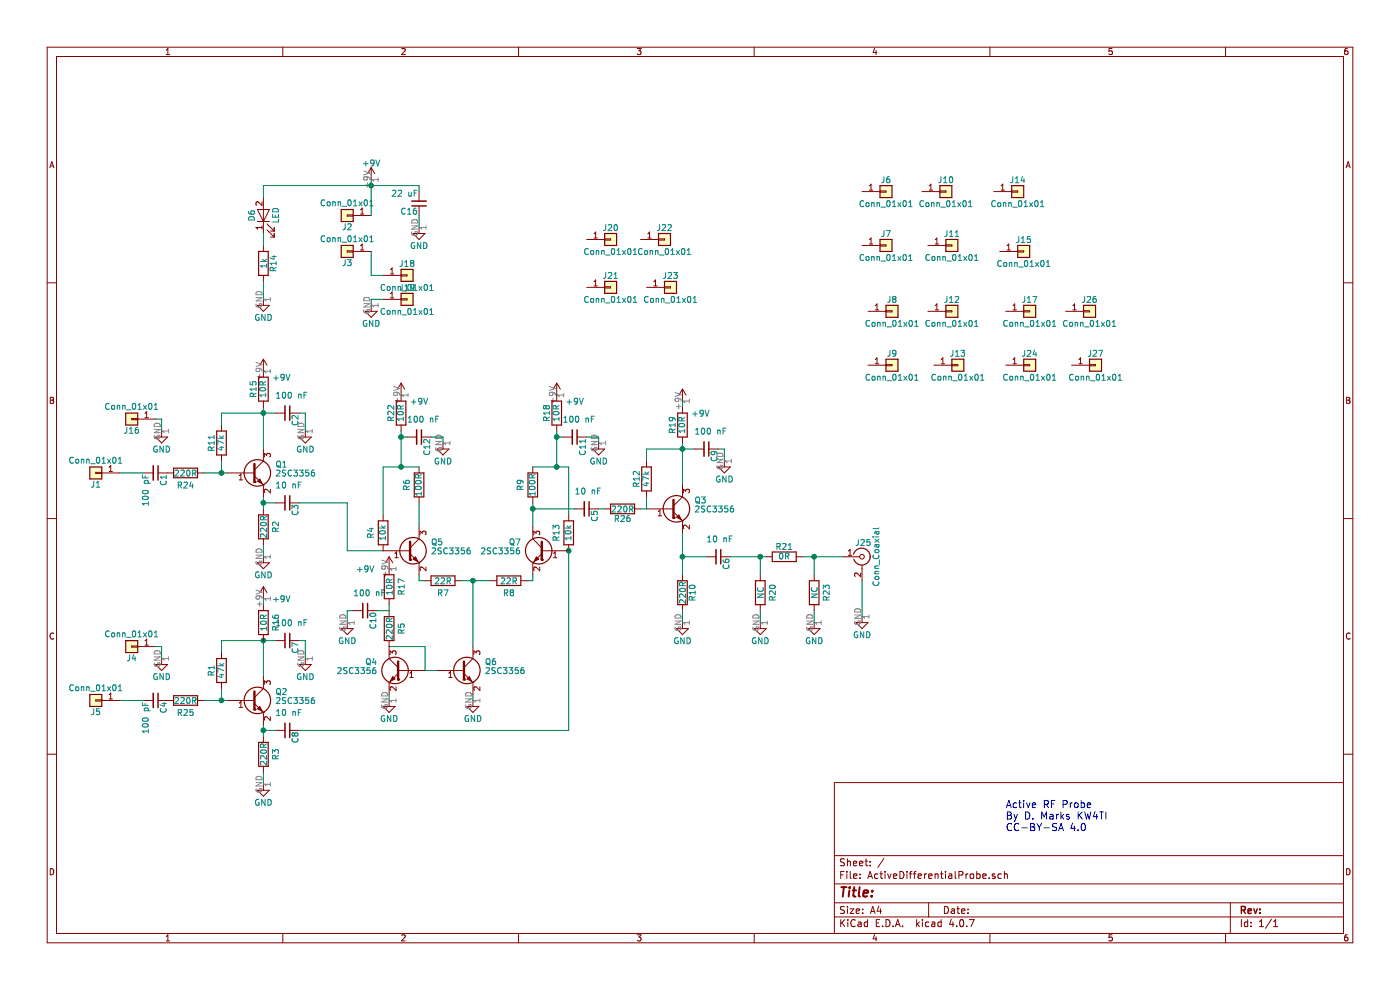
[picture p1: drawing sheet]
EESchema Schematic File Version 2
LIBS:power
LIBS:device
LIBS:switches
LIBS:relays
LIBS:motors
LIBS:transistors
LIBS:conn
LIBS:linear
LIBS:regul
LIBS:74xx
LIBS:cmos4000
LIBS:adc-dac
LIBS:memory
LIBS:xilinx
LIBS:microcontrollers
LIBS:dsp
LIBS:microchip
LIBS:analog_switches
LIBS:motorola
LIBS:texas
LIBS:intel
LIBS:audio
LIBS:interface
LIBS:digital-audio
LIBS:philips
LIBS:display
LIBS:cypress
LIBS:siliconi
LIBS:opto
LIBS:atmel
LIBS:contrib
LIBS:valves
LIBS:ActiveDifferentialProbe-cache
EELAYER 25 0
EELAYER END
$Descr A4 11693 8268
encoding utf-8
Sheet 1 1
Title ""
Date ""
Rev ""
Comp ""
Comment1 ""
Comment2 ""
Comment3 ""
Comment4 ""
$EndDescr
$Comp
L C_Small C1
U 1 1
P 1300 3950
F 0 "C1" H 1310 4020 50  0000 L CNN
F 1 "100 pF" H 1310 3870 50  0000 L CNN
F 2 "Capacitors_SMD:C_0805_HandSoldering" H 1300 3950 50  0001 C CNN
F 3 "" H 1300 3950 50  0001 C CNN
F 4 "C1790" H 1300 3950 60  0001 C CNN "LCSC"
	1    1300 3950
	0    1    1    0   
$EndComp
$Comp
L GND #PWR01
U 1 1
P 2200 4650
F 0 "#PWR01" H 2200 4400 50  0001 C CNN
F 1 "GND" H 2200 4500 50  0000 C CNN
F 2 "" H 2200 4650 50  0001 C CNN
F 3 "" H 2200 4650 50  0001 C CNN
	1    2200 4650
	1    0    0    -1  
$EndComp
$Comp
L Conn_01x01 J1
U 1 1
P 800 3950
F 0 "J1" H 800 4050 50  0000 C CNN
F 1 "Conn_01x01" H 800 3850 50  0000 C CNN
F 2 "ActiveDifferentialProbe:PadHole" H 800 3950 50  0001 C CNN
F 3 "" H 800 3950 50  0001 C CNN
	1    800  3950
	-1   0    0    1   
$EndComp
$Comp
L R R2
U 1 1
P 2200 4400
F 0 "R2" V 2300 4400 50  0000 C CNN
F 1 "220R" V 2200 4400 50  0000 C CNN
F 2 "Resistors_SMD:R_0805_HandSoldering" V 2130 4400 50  0001 C CNN
F 3 "" H 2200 4400 50  0001 C CNN
F 4 "C17557" V 2200 4400 60  0001 C CNN "LCSC"
	1    2200 4400
	1    0    0    -1  
$EndComp
$Comp
L C_Small C3
U 1 1
P 2400 4200
F 0 "C3" H 2410 4270 50  0000 L CNN
F 1 "10 nF" V 2250 4100 50  0000 L CNN
F 2 "Capacitors_SMD:C_0805_HandSoldering" H 2400 4200 50  0001 C CNN
F 3 "" H 2400 4200 50  0001 C CNN
F 4 "C1710" H 2400 4200 60  0001 C CNN "LCSC"
	1    2400 4200
	0    1    1    0   
$EndComp
$Comp
L C_Small C5
U 1 1
P 4900 4250
F 0 "C5" H 4910 4320 50  0000 L CNN
F 1 "10 nF" V 4750 4150 50  0000 L CNN
F 2 "Capacitors_SMD:C_0805_HandSoldering" H 4900 4250 50  0001 C CNN
F 3 "" H 4900 4250 50  0001 C CNN
F 4 "C1710" H 4900 4250 60  0001 C CNN "LCSC"
	1    4900 4250
	0    1    1    0   
$EndComp
$Comp
L C_Small C6
U 1 1
P 6000 4650
F 0 "C6" H 6010 4720 50  0000 L CNN
F 1 "10 nF" V 5850 4550 50  0000 L CNN
F 2 "Capacitors_SMD:C_0805_HandSoldering" H 6000 4650 50  0001 C CNN
F 3 "" H 6000 4650 50  0001 C CNN
F 4 "C1710" H 6000 4650 60  0001 C CNN "LCSC"
	1    6000 4650
	0    1    1    0   
$EndComp
$Comp
L R R10
U 1 1
P 5700 4950
F 0 "R10" V 5780 4950 50  0000 C CNN
F 1 "220R" V 5700 4950 50  0000 C CNN
F 2 "Resistors_SMD:R_0805_HandSoldering" V 5630 4950 50  0001 C CNN
F 3 "" H 5700 4950 50  0001 C CNN
F 4 "C17557" V 5700 4950 60  0001 C CNN "LCSC"
	1    5700 4950
	1    0    0    -1  
$EndComp
$Comp
L GND #PWR02
U 1 1
P 3100 2550
F 0 "#PWR02" H 3100 2300 50  0001 C CNN
F 1 "GND" H 3100 2400 50  0000 C CNN
F 2 "" H 3100 2550 50  0001 C CNN
F 3 "" H 3100 2550 50  0001 C CNN
	1    3100 2550
	1    0    0    -1  
$EndComp
$Comp
L Conn_01x01 J16
U 1 1
P 1100 3500
F 0 "J16" H 1100 3600 50  0000 C CNN
F 1 "Conn_01x01" H 1100 3400 50  0000 C CNN
F 2 "ActiveDifferentialProbe:PadHole" H 1100 3500 50  0001 C CNN
F 3 "" H 1100 3500 50  0001 C CNN
	1    1100 3500
	-1   0    0    1   
$EndComp
$Comp
L GND #PWR03
U 1 1
P 1350 3600
F 0 "#PWR03" H 1350 3350 50  0001 C CNN
F 1 "GND" H 1350 3450 50  0000 C CNN
F 2 "" H 1350 3600 50  0001 C CNN
F 3 "" H 1350 3600 50  0001 C CNN
	1    1350 3600
	1    0    0    -1  
$EndComp
$Comp
L Conn_01x01 J18
U 1 1
P 3400 2300
F 0 "J18" H 3400 2400 50  0000 C CNN
F 1 "Conn_01x01" H 3400 2200 50  0000 C CNN
F 2 "ActiveDifferentialProbe:PadHole" H 3400 2300 50  0001 C CNN
F 3 "" H 3400 2300 50  0001 C CNN
	1    3400 2300
	1    0    0    -1  
$EndComp
$Comp
L Conn_01x01 J19
U 1 1
P 3400 2500
F 0 "J19" H 3400 2600 50  0000 C CNN
F 1 "Conn_01x01" H 3400 2400 50  0000 C CNN
F 2 "ActiveDifferentialProbe:PadHole" H 3400 2500 50  0001 C CNN
F 3 "" H 3400 2500 50  0001 C CNN
	1    3400 2500
	1    0    0    -1  
$EndComp
$Comp
L +9V #PWR04
U 1 1
P 3100 1500
F 0 "#PWR04" H 3100 1350 50  0001 C CNN
F 1 "+9V" H 3100 1640 50  0000 C CNN
F 2 "" H 3100 1500 50  0001 C CNN
F 3 "" H 3100 1500 50  0001 C CNN
	1    3100 1500
	1    0    0    -1  
$EndComp
$Comp
L LED D6
U 1 1
P 2200 1800
F 0 "D6" H 2200 1900 50  0000 C CNN
F 1 "LED" H 2200 1700 50  0000 C CNN
F 2 "LEDs:LED_0805_HandSoldering" H 2200 1800 50  0001 C CNN
F 3 "" H 2200 1800 50  0001 C CNN
F 4 "C2296" H 2200 1800 60  0001 C CNN "LCSC"
	1    2200 1800
	0    -1   -1   0   
$EndComp
$Comp
L R R14
U 1 1
P 2200 2200
F 0 "R14" V 2280 2200 50  0000 C CNN
F 1 "1k" V 2200 2200 50  0000 C CNN
F 2 "Resistors_SMD:R_0805_HandSoldering" V 2130 2200 50  0001 C CNN
F 3 "" H 2200 2200 50  0001 C CNN
F 4 "C17513" V 2200 2200 60  0001 C CNN "LCSC"
	1    2200 2200
	1    0    0    -1  
$EndComp
$Comp
L GND #PWR05
U 1 1
P 2200 2500
F 0 "#PWR05" H 2200 2250 50  0001 C CNN
F 1 "GND" H 2200 2350 50  0000 C CNN
F 2 "" H 2200 2500 50  0001 C CNN
F 3 "" H 2200 2500 50  0001 C CNN
	1    2200 2500
	1    0    0    -1  
$EndComp
$Comp
L C_Small C16
U 1 1
P 3500 1700
F 0 "C16" H 3510 1770 50  0000 L CNN
F 1 "22 uF" H 3510 1620 50  0000 L CNN
F 2 "Capacitors_SMD:C_0805_HandSoldering" H 3500 1700 50  0001 C CNN
F 3 "" H 3500 1700 50  0001 C CNN
F 4 "C45783" H 3500 1700 60  0001 C CNN "LCSC"
	1    3500 1700
	-1   0    0    1   
$EndComp
$Comp
L Conn_01x01 J20
U 1 1
P 5100 2000
F 0 "J20" H 5100 2100 50  0000 C CNN
F 1 "Conn_01x01" H 5100 1900 50  0000 C CNN
F 2 "ActiveDifferentialProbe:BigSlot" H 5100 2000 50  0001 C CNN
F 3 "" H 5100 2000 50  0001 C CNN
	1    5100 2000
	1    0    0    -1  
$EndComp
$Comp
L Conn_01x01 J21
U 1 1
P 5100 2400
F 0 "J21" H 5100 2500 50  0000 C CNN
F 1 "Conn_01x01" H 5100 2300 50  0000 C CNN
F 2 "ActiveDifferentialProbe:BigSlot" H 5100 2400 50  0001 C CNN
F 3 "" H 5100 2400 50  0001 C CNN
	1    5100 2400
	1    0    0    -1  
$EndComp
$Comp
L Conn_01x01 J23
U 1 1
P 5600 2400
F 0 "J23" H 5600 2500 50  0000 C CNN
F 1 "Conn_01x01" H 5600 2300 50  0000 C CNN
F 2 "ActiveDifferentialProbe:BigSlot" H 5600 2400 50  0001 C CNN
F 3 "" H 5600 2400 50  0001 C CNN
	1    5600 2400
	1    0    0    -1  
$EndComp
$Comp
L Conn_01x01 J22
U 1 1
P 5550 2000
F 0 "J22" H 5550 2100 50  0000 C CNN
F 1 "Conn_01x01" H 5550 1900 50  0000 C CNN
F 2 "ActiveDifferentialProbe:BigSlot" H 5550 2000 50  0001 C CNN
F 3 "" H 5550 2000 50  0001 C CNN
	1    5550 2000
	1    0    0    -1  
$EndComp
$Comp
L C_Small C2
U 1 1
P 2400 3450
F 0 "C2" H 2410 3520 50  0000 L CNN
F 1 "100 nF" V 2250 3350 50  0000 L CNN
F 2 "Capacitors_SMD:C_0805_HandSoldering" H 2400 3450 50  0001 C CNN
F 3 "" H 2400 3450 50  0001 C CNN
F 4 "C49678" H 2400 3450 60  0001 C CNN "LCSC"
	1    2400 3450
	0    1    1    0   
$EndComp
$Comp
L +9V #PWR06
U 1 1
P 2200 3100
F 0 "#PWR06" H 2200 2950 50  0001 C CNN
F 1 "+9V" H 2350 3050 50  0000 C CNN
F 2 "" H 2200 3100 50  0001 C CNN
F 3 "" H 2200 3100 50  0001 C CNN
	1    2200 3100
	1    0    0    -1  
$EndComp
$Comp
L GND #PWR07
U 1 1
P 2550 3600
F 0 "#PWR07" H 2550 3350 50  0001 C CNN
F 1 "GND" H 2550 3450 50  0000 C CNN
F 2 "" H 2550 3600 50  0001 C CNN
F 3 "" H 2550 3600 50  0001 C CNN
	1    2550 3600
	1    0    0    -1  
$EndComp
$Comp
L GND #PWR08
U 1 1
P 5700 5200
F 0 "#PWR08" H 5700 4950 50  0001 C CNN
F 1 "GND" H 5700 5050 50  0000 C CNN
F 2 "" H 5700 5200 50  0001 C CNN
F 3 "" H 5700 5200 50  0001 C CNN
	1    5700 5200
	1    0    0    -1  
$EndComp
$Comp
L +9V #PWR09
U 1 1
P 5700 3350
F 0 "#PWR09" H 5700 3200 50  0001 C CNN
F 1 "+9V" H 5850 3250 50  0000 C CNN
F 2 "" H 5700 3350 50  0001 C CNN
F 3 "" H 5700 3350 50  0001 C CNN
	1    5700 3350
	1    0    0    -1  
$EndComp
$Comp
L Conn_Coaxial J25
U 1 1
P 7200 4650
F 0 "J25" H 7210 4770 50  0000 C CNN
F 1 "Conn_Coaxial" V 7315 4650 50  0000 C CNN
F 2 "ActiveDifferentialProbe:Amphenol_RF_SMA_132289" H 7200 4650 50  0001 C CNN
F 3 "" H 7200 4650 50  0001 C CNN
	1    7200 4650
	1    0    0    -1  
$EndComp
$Comp
L GND #PWR010
U 1 1
P 7200 5150
F 0 "#PWR010" H 7200 4900 50  0001 C CNN
F 1 "GND" H 7200 5000 50  0000 C CNN
F 2 "" H 7200 5150 50  0001 C CNN
F 3 "" H 7200 5150 50  0001 C CNN
	1    7200 5150
	1    0    0    -1  
$EndComp
$Comp
L GND #PWR011
U 1 1
P 3500 1900
F 0 "#PWR011" H 3500 1650 50  0001 C CNN
F 1 "GND" H 3500 1750 50  0000 C CNN
F 2 "" H 3500 1900 50  0001 C CNN
F 3 "" H 3500 1900 50  0001 C CNN
	1    3500 1900
	1    0    0    -1  
$EndComp
Text Notes 8400 6950 0    60   ~ 0
Active RF Probe\nBy D. Marks KW4TI\nCC-BY-SA 4.0
Wire Wire Line
	1700 3950 1900 3950
Wire Wire Line
	2200 3400 2200 3750
Wire Wire Line
	3100 2300 3200 2300
Wire Wire Line
	1350 3500 1350 3600
Wire Wire Line
	1350 3500 1300 3500
Wire Wire Line
	2200 1550 3500 1550
Connection ~ 3100 1550
Wire Wire Line
	3100 2550 3100 2500
Wire Wire Line
	3100 2500 3200 2500
Wire Wire Line
	2200 2500 2200 2350
Wire Wire Line
	2200 2050 2200 1950
Wire Wire Line
	2200 1650 2200 1550
Wire Wire Line
	2200 4150 2200 4250
Wire Wire Line
	2200 4650 2200 4550
Wire Wire Line
	1850 3850 1850 3950
Connection ~ 1850 3950
Wire Wire Line
	2300 4200 2200 4200
Connection ~ 2200 4200
Wire Wire Line
	1850 3550 1850 3450
Connection ~ 2200 3450
Wire Wire Line
	2550 3600 2550 3450
Wire Wire Line
	2550 3450 2500 3450
Wire Wire Line
	5700 4450 5700 4800
Wire Wire Line
	5700 5100 5700 5200
Wire Wire Line
	5700 3700 5700 4050
Connection ~ 5700 3750
Wire Wire Line
	5700 4650 5900 4650
Connection ~ 5700 4650
Wire Wire Line
	7200 5150 7200 4850
Wire Wire Line
	3500 1550 3500 1600
Wire Wire Line
	3500 1800 3500 1900
$Comp
L Conn_01x01 J2
U 1 1
P 2900 1800
F 0 "J2" H 2900 1900 50  0000 C CNN
F 1 "Conn_01x01" H 2900 1700 50  0000 C CNN
F 2 "ActiveDifferentialProbe:PadHole" H 2900 1800 50  0001 C CNN
F 3 "" H 2900 1800 50  0001 C CNN
	1    2900 1800
	-1   0    0    1   
$EndComp
$Comp
L Conn_01x01 J3
U 1 1
P 2900 2100
F 0 "J3" H 2900 2200 50  0000 C CNN
F 1 "Conn_01x01" H 2900 2000 50  0000 C CNN
F 2 "ActiveDifferentialProbe:PadHole" H 2900 2100 50  0001 C CNN
F 3 "" H 2900 2100 50  0001 C CNN
	1    2900 2100
	-1   0    0    1   
$EndComp
Wire Wire Line
	3100 2300 3100 2100
Wire Wire Line
	3100 1500 3100 1800
Wire Wire Line
	1200 3950 1000 3950
Wire Wire Line
	1850 3450 2300 3450
$Comp
L R R11
U 1 1
P 1850 3700
F 0 "R11" V 1930 3700 50  0000 C CNN
F 1 "47k" V 1850 3700 50  0000 C CNN
F 2 "Resistors_SMD:R_0805_HandSoldering" V 1780 3700 50  0001 C CNN
F 3 "" H 1850 3700 50  0001 C CNN
F 4 "C17713" V 1850 3700 60  0001 C CNN "LCSC"
	1    1850 3700
	-1   0    0    1   
$EndComp
$Comp
L R R12
U 1 1
P 5400 4000
F 0 "R12" V 5480 4000 50  0000 C CNN
F 1 "47k" V 5400 4000 50  0000 C CNN
F 2 "Resistors_SMD:R_0805_HandSoldering" V 5330 4000 50  0001 C CNN
F 3 "" H 5400 4000 50  0001 C CNN
F 4 "C17713" V 5400 4000 60  0001 C CNN "LCSC"
	1    5400 4000
	-1   0    0    1   
$EndComp
Wire Wire Line
	5400 3750 5800 3750
$Comp
L C_Small C4
U 1 1
P 1300 5850
F 0 "C4" H 1310 5920 50  0000 L CNN
F 1 "100 pF" H 1310 5770 50  0000 L CNN
F 2 "Capacitors_SMD:C_0805_HandSoldering" H 1300 5850 50  0001 C CNN
F 3 "" H 1300 5850 50  0001 C CNN
F 4 "C1790" H 1300 5850 60  0001 C CNN "LCSC"
	1    1300 5850
	0    1    1    0   
$EndComp
$Comp
L GND #PWR012
U 1 1
P 2200 6550
F 0 "#PWR012" H 2200 6300 50  0001 C CNN
F 1 "GND" H 2200 6400 50  0000 C CNN
F 2 "" H 2200 6550 50  0001 C CNN
F 3 "" H 2200 6550 50  0001 C CNN
	1    2200 6550
	1    0    0    -1  
$EndComp
$Comp
L Conn_01x01 J5
U 1 1
P 800 5850
F 0 "J5" H 800 5950 50  0000 C CNN
F 1 "Conn_01x01" H 800 5750 50  0000 C CNN
F 2 "ActiveDifferentialProbe:PadHole" H 800 5850 50  0001 C CNN
F 3 "" H 800 5850 50  0001 C CNN
	1    800  5850
	-1   0    0    1   
$EndComp
$Comp
L R R3
U 1 1
P 2200 6300
F 0 "R3" V 2300 6300 50  0000 C CNN
F 1 "220R" V 2200 6300 50  0000 C CNN
F 2 "Resistors_SMD:R_0805_HandSoldering" V 2130 6300 50  0001 C CNN
F 3 "" H 2200 6300 50  0001 C CNN
F 4 "C17557" V 2200 6300 60  0001 C CNN "LCSC"
	1    2200 6300
	1    0    0    -1  
$EndComp
$Comp
L C_Small C8
U 1 1
P 2400 6100
F 0 "C8" H 2410 6170 50  0000 L CNN
F 1 "10 nF" V 2250 6000 50  0000 L CNN
F 2 "Capacitors_SMD:C_0805_HandSoldering" H 2400 6100 50  0001 C CNN
F 3 "" H 2400 6100 50  0001 C CNN
F 4 "C1710" H 2400 6100 60  0001 C CNN "LCSC"
	1    2400 6100
	0    1    1    0   
$EndComp
$Comp
L Conn_01x01 J4
U 1 1
P 1100 5400
F 0 "J4" H 1100 5500 50  0000 C CNN
F 1 "Conn_01x01" H 1100 5300 50  0000 C CNN
F 2 "ActiveDifferentialProbe:PadHole" H 1100 5400 50  0001 C CNN
F 3 "" H 1100 5400 50  0001 C CNN
	1    1100 5400
	-1   0    0    1   
$EndComp
$Comp
L GND #PWR013
U 1 1
P 1350 5500
F 0 "#PWR013" H 1350 5250 50  0001 C CNN
F 1 "GND" H 1350 5350 50  0000 C CNN
F 2 "" H 1350 5500 50  0001 C CNN
F 3 "" H 1350 5500 50  0001 C CNN
	1    1350 5500
	1    0    0    -1  
$EndComp
$Comp
L C_Small C7
U 1 1
P 2400 5350
F 0 "C7" H 2410 5420 50  0000 L CNN
F 1 "100 nF" V 2250 5250 50  0000 L CNN
F 2 "Capacitors_SMD:C_0805_HandSoldering" H 2400 5350 50  0001 C CNN
F 3 "" H 2400 5350 50  0001 C CNN
F 4 "C49678" H 2400 5350 60  0001 C CNN "LCSC"
	1    2400 5350
	0    1    1    0   
$EndComp
$Comp
L +9V #PWR014
U 1 1
P 2200 5000
F 0 "#PWR014" H 2200 4850 50  0001 C CNN
F 1 "+9V" H 2350 5000 50  0000 C CNN
F 2 "" H 2200 5000 50  0001 C CNN
F 3 "" H 2200 5000 50  0001 C CNN
	1    2200 5000
	1    0    0    -1  
$EndComp
$Comp
L GND #PWR015
U 1 1
P 2550 5500
F 0 "#PWR015" H 2550 5250 50  0001 C CNN
F 1 "GND" H 2550 5350 50  0000 C CNN
F 2 "" H 2550 5500 50  0001 C CNN
F 3 "" H 2550 5500 50  0001 C CNN
	1    2550 5500
	1    0    0    -1  
$EndComp
Wire Wire Line
	1700 5850 1900 5850
Wire Wire Line
	2200 5350 2200 5650
Wire Wire Line
	1350 5400 1350 5500
Wire Wire Line
	1350 5400 1300 5400
Wire Wire Line
	2200 6050 2200 6150
Wire Wire Line
	2200 6550 2200 6450
Wire Wire Line
	1850 5750 1850 5850
Connection ~ 1850 5850
Wire Wire Line
	2300 6100 2200 6100
Connection ~ 2200 6100
Wire Wire Line
	1850 5450 1850 5350
Connection ~ 2200 5350
Wire Wire Line
	2550 5500 2550 5350
Wire Wire Line
	2550 5350 2500 5350
Wire Wire Line
	1200 5850 1000 5850
Wire Wire Line
	1850 5350 2300 5350
$Comp
L R R1
U 1 1
P 1850 5600
F 0 "R1" V 1930 5600 50  0000 C CNN
F 1 "47k" V 1850 5600 50  0000 C CNN
F 2 "Resistors_SMD:R_0805_HandSoldering" V 1780 5600 50  0001 C CNN
F 3 "" H 1850 5600 50  0001 C CNN
F 4 "C17713" V 1850 5600 60  0001 C CNN "LCSC"
	1    1850 5600
	-1   0    0    1   
$EndComp
Wire Wire Line
	6100 4650 6400 4650
Wire Wire Line
	3550 5600 3550 5400
$Comp
L GND #PWR016
U 1 1
P 3250 5850
F 0 "#PWR016" H 3250 5600 50  0001 C CNN
F 1 "GND" H 3250 5700 50  0000 C CNN
F 2 "" H 3250 5850 50  0001 C CNN
F 3 "" H 3250 5850 50  0001 C CNN
	1    3250 5850
	1    0    0    -1  
$EndComp
Wire Wire Line
	3650 5600 3550 5600
$Comp
L GND #PWR017
U 1 1
P 3950 5850
F 0 "#PWR017" H 3950 5600 50  0001 C CNN
F 1 "GND" H 3950 5700 50  0000 C CNN
F 2 "" H 3950 5850 50  0001 C CNN
F 3 "" H 3950 5850 50  0001 C CNN
	1    3950 5850
	1    0    0    -1  
$EndComp
$Comp
L R R5
U 1 1
P 3250 5250
F 0 "R5" V 3350 5250 50  0000 C CNN
F 1 "220R" V 3250 5250 50  0000 C CNN
F 2 "Resistors_SMD:R_0805_HandSoldering" V 3180 5250 50  0001 C CNN
F 3 "" H 3250 5250 50  0001 C CNN
F 4 "C17557" V 3250 5250 60  0001 C CNN "LCSC"
	1    3250 5250
	1    0    0    -1  
$EndComp
$Comp
L +9V #PWR018
U 1 1
P 3250 4750
F 0 "#PWR018" H 3250 4600 50  0001 C CNN
F 1 "+9V" H 3050 4750 50  0000 C CNN
F 2 "" H 3250 4750 50  0001 C CNN
F 3 "" H 3250 4750 50  0001 C CNN
	1    3250 4750
	1    0    0    -1  
$EndComp
$Comp
L R R7
U 1 1
P 3700 4850
F 0 "R7" V 3800 4850 50  0000 C CNN
F 1 "22R" V 3700 4850 50  0000 C CNN
F 2 "Resistors_SMD:R_0805_HandSoldering" V 3630 4850 50  0001 C CNN
F 3 "" H 3700 4850 50  0001 C CNN
F 4 "C17561" V 3700 4850 60  0001 C CNN "LCSC"
	1    3700 4850
	0    1    1    0   
$EndComp
$Comp
L R R8
U 1 1
P 4250 4850
F 0 "R8" V 4350 4850 50  0000 C CNN
F 1 "22R" V 4250 4850 50  0000 C CNN
F 2 "Resistors_SMD:R_0805_HandSoldering" V 4180 4850 50  0001 C CNN
F 3 "" H 4250 4850 50  0001 C CNN
F 4 "C17561" V 4250 4850 60  0001 C CNN "LCSC"
	1    4250 4850
	0    1    1    0   
$EndComp
Wire Wire Line
	4450 4800 4450 4850
Wire Wire Line
	4450 4850 4400 4850
Wire Wire Line
	3850 4850 4100 4850
Wire Wire Line
	3550 4850 3500 4850
Wire Wire Line
	3500 4850 3500 4800
Connection ~ 3950 4850
Wire Wire Line
	4750 4600 4750 4600
Wire Wire Line
	4750 4600 4750 6100
Wire Wire Line
	2900 4600 3200 4600
Wire Wire Line
	2900 4600 2900 4200
$Comp
L R R4
U 1 1
P 3200 4450
F 0 "R4" V 3300 4450 50  0000 C CNN
F 1 "10k" V 3200 4450 50  0000 C CNN
F 2 "Resistors_SMD:R_0805_HandSoldering" V 3130 4450 50  0001 C CNN
F 3 "" H 3200 4450 50  0001 C CNN
F 4 "C17414" V 3200 4450 60  0001 C CNN "LCSC"
	1    3200 4450
	-1   0    0    1   
$EndComp
$Comp
L R R13
U 1 1
P 4750 4450
F 0 "R13" V 4850 4450 50  0000 C CNN
F 1 "10k" V 4750 4450 50  0000 C CNN
F 2 "Resistors_SMD:R_0805_HandSoldering" V 4680 4450 50  0001 C CNN
F 3 "" H 4750 4450 50  0001 C CNN
F 4 "C17414" V 4750 4450 60  0001 C CNN "LCSC"
	1    4750 4450
	-1   0    0    1   
$EndComp
Connection ~ 4750 4600
$Comp
L R R6
U 1 1
P 3500 4050
F 0 "R6" V 3600 4050 50  0000 C CNN
F 1 "100R" V 3500 4050 50  0000 C CNN
F 2 "Resistors_SMD:R_0805_HandSoldering" V 3430 4050 50  0001 C CNN
F 3 "" H 3500 4050 50  0001 C CNN
F 4 "C17408" V 3500 4050 60  0001 C CNN "LCSC"
	1    3500 4050
	-1   0    0    1   
$EndComp
$Comp
L R R9
U 1 1
P 4450 4050
F 0 "R9" V 4550 4050 50  0000 C CNN
F 1 "100R" V 4450 4050 50  0000 C CNN
F 2 "Resistors_SMD:R_0805_HandSoldering" V 4380 4050 50  0001 C CNN
F 3 "" H 4450 4050 50  0001 C CNN
F 4 "C17408" V 4450 4050 60  0001 C CNN "LCSC"
	1    4450 4050
	-1   0    0    1   
$EndComp
Wire Wire Line
	4450 4200 4450 4400
Wire Wire Line
	3500 4400 3500 4200
$Comp
L +9V #PWR019
U 1 1
P 4650 3300
F 0 "#PWR019" H 4650 3150 50  0001 C CNN
F 1 "+9V" H 4800 3250 50  0000 C CNN
F 2 "" H 4650 3300 50  0001 C CNN
F 3 "" H 4650 3300 50  0001 C CNN
	1    4650 3300
	1    0    0    -1  
$EndComp
Connection ~ 4450 4250
Wire Wire Line
	3950 4850 3950 5400
Wire Wire Line
	3550 5400 3250 5400
Wire Wire Line
	4800 4250 4450 4250
Wire Wire Line
	4750 6100 2500 6100
Wire Wire Line
	2900 4200 2500 4200
Wire Wire Line
	6050 3750 6000 3750
Wire Wire Line
	6050 3850 6050 3750
$Comp
L GND #PWR020
U 1 1
P 6050 3850
F 0 "#PWR020" H 6050 3600 50  0001 C CNN
F 1 "GND" H 6050 3700 50  0000 C CNN
F 2 "" H 6050 3850 50  0001 C CNN
F 3 "" H 6050 3850 50  0001 C CNN
	1    6050 3850
	1    0    0    -1  
$EndComp
$Comp
L C_Small C9
U 1 1
P 5900 3750
F 0 "C9" H 5910 3820 50  0000 L CNN
F 1 "100 nF" V 5750 3650 50  0000 L CNN
F 2 "Capacitors_SMD:C_0805_HandSoldering" H 5900 3750 50  0001 C CNN
F 3 "" H 5900 3750 50  0001 C CNN
F 4 "C49678" H 5900 3750 60  0001 C CNN "LCSC"
	1    5900 3750
	0    1    1    0   
$EndComp
Wire Wire Line
	2900 5100 2950 5100
Wire Wire Line
	2900 5200 2900 5100
$Comp
L GND #PWR021
U 1 1
P 2900 5200
F 0 "#PWR021" H 2900 4950 50  0001 C CNN
F 1 "GND" H 2900 5050 50  0000 C CNN
F 2 "" H 2900 5200 50  0001 C CNN
F 3 "" H 2900 5200 50  0001 C CNN
	1    2900 5200
	1    0    0    -1  
$EndComp
$Comp
L C_Small C10
U 1 1
P 3050 5100
F 0 "C10" H 3060 5170 50  0000 L CNN
F 1 "100 nF" V 2900 5000 50  0000 L CNN
F 2 "Capacitors_SMD:C_0805_HandSoldering" H 3050 5100 50  0001 C CNN
F 3 "" H 3050 5100 50  0001 C CNN
F 4 "C49678" H 3050 5100 60  0001 C CNN "LCSC"
	1    3050 5100
	0    1    1    0   
$EndComp
Wire Wire Line
	3250 5100 3150 5100
$Comp
L R R15
U 1 1
P 2200 3250
F 0 "R15" V 2280 3250 50  0000 C CNN
F 1 "10R" V 2200 3250 50  0000 C CNN
F 2 "Resistors_SMD:R_0805_HandSoldering" V 2130 3250 50  0001 C CNN
F 3 "" H 2200 3250 50  0001 C CNN
F 4 "C17415" V 2200 3250 60  0001 C CNN "LCSC"
	1    2200 3250
	-1   0    0    1   
$EndComp
Wire Wire Line
	2200 3100 2200 3100
$Comp
L R R18
U 1 1
P 4650 3450
F 0 "R18" V 4730 3450 50  0000 C CNN
F 1 "10R" V 4650 3450 50  0000 C CNN
F 2 "Resistors_SMD:R_0805_HandSoldering" V 4580 3450 50  0001 C CNN
F 3 "" H 4650 3450 50  0001 C CNN
F 4 "C17415" V 4650 3450 60  0001 C CNN "LCSC"
	1    4650 3450
	-1   0    0    1   
$EndComp
Wire Wire Line
	4650 3600 4650 3900
Wire Wire Line
	4650 3300 4650 3300
$Comp
L R R19
U 1 1
P 5700 3550
F 0 "R19" V 5780 3550 50  0000 C CNN
F 1 "10R" V 5700 3550 50  0000 C CNN
F 2 "Resistors_SMD:R_0805_HandSoldering" V 5630 3550 50  0001 C CNN
F 3 "" H 5700 3550 50  0001 C CNN
F 4 "C17415" V 5700 3550 60  0001 C CNN "LCSC"
	1    5700 3550
	-1   0    0    1   
$EndComp
Wire Wire Line
	5700 3350 5700 3400
$Comp
L R R17
U 1 1
P 3250 4900
F 0 "R17" V 3350 4900 50  0000 C CNN
F 1 "10R" V 3250 4900 50  0000 C CNN
F 2 "Resistors_SMD:R_0805_HandSoldering" V 3180 4900 50  0001 C CNN
F 3 "" H 3250 4900 50  0001 C CNN
F 4 "C17415" V 3250 4900 60  0001 C CNN "LCSC"
	1    3250 4900
	1    0    0    -1  
$EndComp
Wire Wire Line
	3950 5800 3950 5850
Wire Wire Line
	3250 5800 3250 5850
Wire Wire Line
	3250 5050 3250 5100
$Comp
L R R16
U 1 1
P 2200 5200
F 0 "R16" V 2300 5200 50  0000 C CNN
F 1 "10R" V 2200 5200 50  0000 C CNN
F 2 "Resistors_SMD:R_0805_HandSoldering" V 2130 5200 50  0001 C CNN
F 3 "" H 2200 5200 50  0001 C CNN
F 4 "C17415" V 2200 5200 60  0001 C CNN "LCSC"
	1    2200 5200
	1    0    0    -1  
$EndComp
Wire Wire Line
	2200 5050 2200 5000
$Comp
L C_Small C11
U 1 1
P 4800 3650
F 0 "C11" H 4810 3720 50  0000 L CNN
F 1 "100 nF" V 4650 3550 50  0000 L CNN
F 2 "Capacitors_SMD:C_0805_HandSoldering" H 4800 3650 50  0001 C CNN
F 3 "" H 4800 3650 50  0001 C CNN
F 4 "C49678" H 4800 3650 60  0001 C CNN "LCSC"
	1    4800 3650
	0    1    1    0   
$EndComp
Wire Wire Line
	4700 3650 4650 3650
Connection ~ 4650 3650
$Comp
L GND #PWR022
U 1 1
P 5000 3700
F 0 "#PWR022" H 5000 3450 50  0001 C CNN
F 1 "GND" H 5000 3550 50  0000 C CNN
F 2 "" H 5000 3700 50  0001 C CNN
F 3 "" H 5000 3700 50  0001 C CNN
	1    5000 3700
	1    0    0    -1  
$EndComp
Wire Wire Line
	5000 3700 5000 3650
Wire Wire Line
	5000 3650 4900 3650
Wire Wire Line
	3200 3900 3200 4300
Wire Wire Line
	4750 3900 4750 4300
Wire Wire Line
	4450 3900 4750 3900
Connection ~ 4650 3900
Wire Wire Line
	3200 3900 3500 3900
$Comp
L +9V #PWR023
U 1 1
P 3350 3300
F 0 "#PWR023" H 3350 3150 50  0001 C CNN
F 1 "+9V" H 3500 3250 50  0000 C CNN
F 2 "" H 3350 3300 50  0001 C CNN
F 3 "" H 3350 3300 50  0001 C CNN
	1    3350 3300
	1    0    0    -1  
$EndComp
$Comp
L R R22
U 1 1
P 3350 3450
F 0 "R22" V 3430 3450 50  0000 C CNN
F 1 "10R" V 3350 3450 50  0000 C CNN
F 2 "Resistors_SMD:R_0805_HandSoldering" V 3280 3450 50  0001 C CNN
F 3 "" H 3350 3450 50  0001 C CNN
F 4 "C17415" V 3350 3450 60  0001 C CNN "LCSC"
	1    3350 3450
	-1   0    0    1   
$EndComp
Wire Wire Line
	3350 3300 3350 3300
$Comp
L C_Small C12
U 1 1
P 3500 3650
F 0 "C12" H 3510 3720 50  0000 L CNN
F 1 "100 nF" V 3350 3550 50  0000 L CNN
F 2 "Capacitors_SMD:C_0805_HandSoldering" H 3500 3650 50  0001 C CNN
F 3 "" H 3500 3650 50  0001 C CNN
F 4 "C49678" H 3500 3650 60  0001 C CNN "LCSC"
	1    3500 3650
	0    1    1    0   
$EndComp
Wire Wire Line
	3400 3650 3350 3650
Connection ~ 3350 3650
$Comp
L GND #PWR024
U 1 1
P 3700 3700
F 0 "#PWR024" H 3700 3450 50  0001 C CNN
F 1 "GND" H 3700 3550 50  0000 C CNN
F 2 "" H 3700 3700 50  0001 C CNN
F 3 "" H 3700 3700 50  0001 C CNN
	1    3700 3700
	1    0    0    -1  
$EndComp
Wire Wire Line
	3700 3700 3700 3650
Wire Wire Line
	3700 3650 3600 3650
Wire Wire Line
	3350 3600 3350 3900
Connection ~ 3350 3900
$Comp
L MMBT3904 Q1
U 1 1
P 2100 3950
F 0 "Q1" H 2300 4025 50  0000 L CNN
F 1 "2SC3356" H 2300 3950 50  0000 L CNN
F 2 "TO_SOT_Packages_SMD:SOT-23" H 2300 3875 50  0001 L CIN
F 3 "" H 2100 3950 50  0001 L CNN
F 4 "C9659" H 2100 3950 60  0001 C CNN "LCSC"
	1    2100 3950
	1    0    0    -1  
$EndComp
$Comp
L MMBT3904 Q2
U 1 1
P 2100 5850
F 0 "Q2" H 2300 5925 50  0000 L CNN
F 1 "2SC3356" H 2300 5850 50  0000 L CNN
F 2 "TO_SOT_Packages_SMD:SOT-23" H 2300 5775 50  0001 L CIN
F 3 "" H 2100 5850 50  0001 L CNN
F 4 "C9659" H 2100 5850 60  0001 C CNN "LCSC"
	1    2100 5850
	1    0    0    -1  
$EndComp
$Comp
L MMBT3904 Q5
U 1 1
P 3400 4600
F 0 "Q5" H 3600 4675 50  0000 L CNN
F 1 "2SC3356" H 3600 4600 50  0000 L CNN
F 2 "TO_SOT_Packages_SMD:SOT-23" H 3600 4525 50  0001 L CIN
F 3 "" H 3400 4600 50  0001 L CNN
F 4 "C9659" H 3400 4600 60  0001 C CNN "LCSC"
	1    3400 4600
	1    0    0    -1  
$EndComp
$Comp
L MMBT3904 Q4
U 1 1
P 3350 5600
F 0 "Q4" H 3550 5675 50  0000 L CNN
F 1 "2SC3356" H 3550 5600 50  0000 L CNN
F 2 "TO_SOT_Packages_SMD:SOT-23" H 3550 5525 50  0001 L CIN
F 3 "" H 3350 5600 50  0001 L CNN
F 4 "C9659" H 3350 5600 60  0001 C CNN "LCSC"
	1    3350 5600
	-1   0    0    -1  
$EndComp
$Comp
L MMBT3904 Q6
U 1 1
P 3850 5600
F 0 "Q6" H 4050 5675 50  0000 L CNN
F 1 "2SC3356" H 4050 5600 50  0000 L CNN
F 2 "TO_SOT_Packages_SMD:SOT-23" H 4050 5525 50  0001 L CIN
F 3 "" H 3850 5600 50  0001 L CNN
F 4 "C9659" H 3850 5600 60  0001 C CNN "LCSC"
	1    3850 5600
	1    0    0    -1  
$EndComp
$Comp
L MMBT3904 Q7
U 1 1
P 4550 4600
F 0 "Q7" H 4750 4675 50  0000 L CNN
F 1 "2SC3356" H 4750 4600 50  0000 L CNN
F 2 "TO_SOT_Packages_SMD:SOT-23" H 4750 4525 50  0001 L CIN
F 3 "" H 4550 4600 50  0001 L CNN
F 4 "C9659" H 4550 4600 60  0001 C CNN "LCSC"
	1    4550 4600
	-1   0    0    -1  
$EndComp
$Comp
L MMBT3904 Q3
U 1 1
P 5600 4250
F 0 "Q3" H 5800 4325 50  0000 L CNN
F 1 "2SC3356" H 5800 4250 50  0000 L CNN
F 2 "TO_SOT_Packages_SMD:SOT-23" H 5800 4175 50  0001 L CIN
F 3 "" H 5600 4250 50  0001 L CNN
F 4 "C9659" H 5600 4250 60  0001 C CNN "LCSC"
	1    5600 4250
	1    0    0    -1  
$EndComp
$Comp
L R R20
U 1 1
P 6350 4950
F 0 "R20" V 6450 4950 50  0000 C CNN
F 1 "NC" V 6350 4950 50  0000 C CNN
F 2 "Resistors_SMD:R_0805_HandSoldering" V 6280 4950 50  0001 C CNN
F 3 "" H 6350 4950 50  0001 C CNN
	1    6350 4950
	1    0    0    -1  
$EndComp
$Comp
L GND #PWR025
U 1 1
P 6350 5200
F 0 "#PWR025" H 6350 4950 50  0001 C CNN
F 1 "GND" H 6350 5050 50  0000 C CNN
F 2 "" H 6350 5200 50  0001 C CNN
F 3 "" H 6350 5200 50  0001 C CNN
	1    6350 5200
	1    0    0    -1  
$EndComp
Wire Wire Line
	6350 5100 6350 5200
Wire Wire Line
	6350 4650 6350 4800
$Comp
L R R23
U 1 1
P 6800 4950
F 0 "R23" V 6900 4950 50  0000 C CNN
F 1 "NC" V 6800 4950 50  0000 C CNN
F 2 "Resistors_SMD:R_0805_HandSoldering" V 6730 4950 50  0001 C CNN
F 3 "" H 6800 4950 50  0001 C CNN
	1    6800 4950
	1    0    0    -1  
$EndComp
$Comp
L GND #PWR026
U 1 1
P 6800 5200
F 0 "#PWR026" H 6800 4950 50  0001 C CNN
F 1 "GND" H 6800 5050 50  0000 C CNN
F 2 "" H 6800 5200 50  0001 C CNN
F 3 "" H 6800 5200 50  0001 C CNN
	1    6800 5200
	1    0    0    -1  
$EndComp
Wire Wire Line
	6800 5200 6800 5100
$Comp
L R R21
U 1 1
P 6550 4650
F 0 "R21" V 6630 4650 50  0000 C CNN
F 1 "0R" V 6550 4650 50  0000 C CNN
F 2 "Resistors_SMD:R_0805_HandSoldering" V 6480 4650 50  0001 C CNN
F 3 "" H 6550 4650 50  0001 C CNN
F 4 "C17477" V 6550 4650 60  0001 C CNN "LCSC"
	1    6550 4650
	0    -1   -1   0   
$EndComp
Wire Wire Line
	6700 4650 7050 4650
Wire Wire Line
	6800 4650 6800 4800
Connection ~ 6350 4650
Connection ~ 6800 4650
$Comp
L Conn_01x01 J6
U 1 1
P 7400 1600
F 0 "J6" H 7400 1700 50  0000 C CNN
F 1 "Conn_01x01" H 7400 1500 50  0000 C CNN
F 2 "ActiveDifferentialProbe:BigSlot" H 7400 1600 50  0001 C CNN
F 3 "" H 7400 1600 50  0001 C CNN
	1    7400 1600
	1    0    0    -1  
$EndComp
$Comp
L Conn_01x01 J10
U 1 1
P 7900 1600
F 0 "J10" H 7900 1700 50  0000 C CNN
F 1 "Conn_01x01" H 7900 1500 50  0000 C CNN
F 2 "ActiveDifferentialProbe:BigSlot" H 7900 1600 50  0001 C CNN
F 3 "" H 7900 1600 50  0001 C CNN
	1    7900 1600
	1    0    0    -1  
$EndComp
$Comp
L Conn_01x01 J14
U 1 1
P 8500 1600
F 0 "J14" H 8500 1700 50  0000 C CNN
F 1 "Conn_01x01" H 8500 1500 50  0000 C CNN
F 2 "ActiveDifferentialProbe:BigSlot" H 8500 1600 50  0001 C CNN
F 3 "" H 8500 1600 50  0001 C CNN
	1    8500 1600
	1    0    0    -1  
$EndComp
$Comp
L Conn_01x01 J15
U 1 1
P 8550 2100
F 0 "J15" H 8550 2200 50  0000 C CNN
F 1 "Conn_01x01" H 8550 2000 50  0000 C CNN
F 2 "ActiveDifferentialProbe:BigSlot" H 8550 2100 50  0001 C CNN
F 3 "" H 8550 2100 50  0001 C CNN
	1    8550 2100
	1    0    0    -1  
$EndComp
$Comp
L Conn_01x01 J11
U 1 1
P 7950 2050
F 0 "J11" H 7950 2150 50  0000 C CNN
F 1 "Conn_01x01" H 7950 1950 50  0000 C CNN
F 2 "ActiveDifferentialProbe:BigSlot" H 7950 2050 50  0001 C CNN
F 3 "" H 7950 2050 50  0001 C CNN
	1    7950 2050
	1    0    0    -1  
$EndComp
$Comp
L Conn_01x01 J7
U 1 1
P 7400 2050
F 0 "J7" H 7400 2150 50  0000 C CNN
F 1 "Conn_01x01" H 7400 1950 50  0000 C CNN
F 2 "ActiveDifferentialProbe:BigSlot" H 7400 2050 50  0001 C CNN
F 3 "" H 7400 2050 50  0001 C CNN
	1    7400 2050
	1    0    0    -1  
$EndComp
$Comp
L Conn_01x01 J8
U 1 1
P 7450 2600
F 0 "J8" H 7450 2700 50  0000 C CNN
F 1 "Conn_01x01" H 7450 2500 50  0000 C CNN
F 2 "ActiveDifferentialProbe:BigSlot" H 7450 2600 50  0001 C CNN
F 3 "" H 7450 2600 50  0001 C CNN
	1    7450 2600
	1    0    0    -1  
$EndComp
$Comp
L Conn_01x01 J12
U 1 1
P 7950 2600
F 0 "J12" H 7950 2700 50  0000 C CNN
F 1 "Conn_01x01" H 7950 2500 50  0000 C CNN
F 2 "ActiveDifferentialProbe:BigSlot" H 7950 2600 50  0001 C CNN
F 3 "" H 7950 2600 50  0001 C CNN
	1    7950 2600
	1    0    0    -1  
$EndComp
$Comp
L Conn_01x01 J13
U 1 1
P 8000 3050
F 0 "J13" H 8000 3150 50  0000 C CNN
F 1 "Conn_01x01" H 8000 2950 50  0000 C CNN
F 2 "ActiveDifferentialProbe:BigSlot" H 8000 3050 50  0001 C CNN
F 3 "" H 8000 3050 50  0001 C CNN
	1    8000 3050
	1    0    0    -1  
$EndComp
$Comp
L Conn_01x01 J9
U 1 1
P 7450 3050
F 0 "J9" H 7450 3150 50  0000 C CNN
F 1 "Conn_01x01" H 7450 2950 50  0000 C CNN
F 2 "ActiveDifferentialProbe:BigSlot" H 7450 3050 50  0001 C CNN
F 3 "" H 7450 3050 50  0001 C CNN
	1    7450 3050
	1    0    0    -1  
$EndComp
$Comp
L R R24
U 1 1
P 1550 3950
F 0 "R24" V 1650 3950 50  0000 C CNN
F 1 "220R" V 1550 3950 50  0000 C CNN
F 2 "Resistors_SMD:R_0805_HandSoldering" V 1480 3950 50  0001 C CNN
F 3 "" H 1550 3950 50  0001 C CNN
F 4 "C17557" V 1550 3950 60  0001 C CNN "LCSC"
	1    1550 3950
	0    1    1    0   
$EndComp
$Comp
L R R25
U 1 1
P 1550 5850
F 0 "R25" V 1650 5850 50  0000 C CNN
F 1 "220R" V 1550 5850 50  0000 C CNN
F 2 "Resistors_SMD:R_0805_HandSoldering" V 1480 5850 50  0001 C CNN
F 3 "" H 1550 5850 50  0001 C CNN
F 4 "C17557" V 1550 5850 60  0001 C CNN "LCSC"
	1    1550 5850
	0    1    1    0   
$EndComp
$Comp
L Conn_01x01 J17
U 1 1
P 8600 2600
F 0 "J17" H 8600 2700 50  0000 C CNN
F 1 "Conn_01x01" H 8600 2500 50  0000 C CNN
F 2 "ActiveDifferentialProbe:BigSlot" H 8600 2600 50  0001 C CNN
F 3 "" H 8600 2600 50  0001 C CNN
	1    8600 2600
	1    0    0    -1  
$EndComp
$Comp
L Conn_01x01 J26
U 1 1
P 9100 2600
F 0 "J26" H 9100 2700 50  0000 C CNN
F 1 "Conn_01x01" H 9100 2500 50  0000 C CNN
F 2 "ActiveDifferentialProbe:BigSlot" H 9100 2600 50  0001 C CNN
F 3 "" H 9100 2600 50  0001 C CNN
	1    9100 2600
	1    0    0    -1  
$EndComp
$Comp
L Conn_01x01 J27
U 1 1
P 9150 3050
F 0 "J27" H 9150 3150 50  0000 C CNN
F 1 "Conn_01x01" H 9150 2950 50  0000 C CNN
F 2 "ActiveDifferentialProbe:BigSlot" H 9150 3050 50  0001 C CNN
F 3 "" H 9150 3050 50  0001 C CNN
	1    9150 3050
	1    0    0    -1  
$EndComp
$Comp
L Conn_01x01 J24
U 1 1
P 8600 3050
F 0 "J24" H 8600 3150 50  0000 C CNN
F 1 "Conn_01x01" H 8600 2950 50  0000 C CNN
F 2 "ActiveDifferentialProbe:BigSlot" H 8600 3050 50  0001 C CNN
F 3 "" H 8600 3050 50  0001 C CNN
	1    8600 3050
	1    0    0    -1  
$EndComp
Wire Wire Line
	5400 3850 5400 3750
Wire Wire Line
	5400 4150 5400 4250
$Comp
L R R26
U 1 1
P 5200 4250
F 0 "R26" V 5280 4250 50  0000 C CNN
F 1 "220R" V 5200 4250 50  0000 C CNN
F 2 "Resistors_SMD:R_0805_HandSoldering" V 5130 4250 50  0001 C CNN
F 3 "" H 5200 4250 50  0001 C CNN
F 4 "C17557" V 5200 4250 60  0001 C CNN "LCSC"
	1    5200 4250
	0    1    1    0   
$EndComp
Wire Wire Line
	5400 4250 5350 4250
Wire Wire Line
	5050 4250 5000 4250
$EndSCHEMATC
